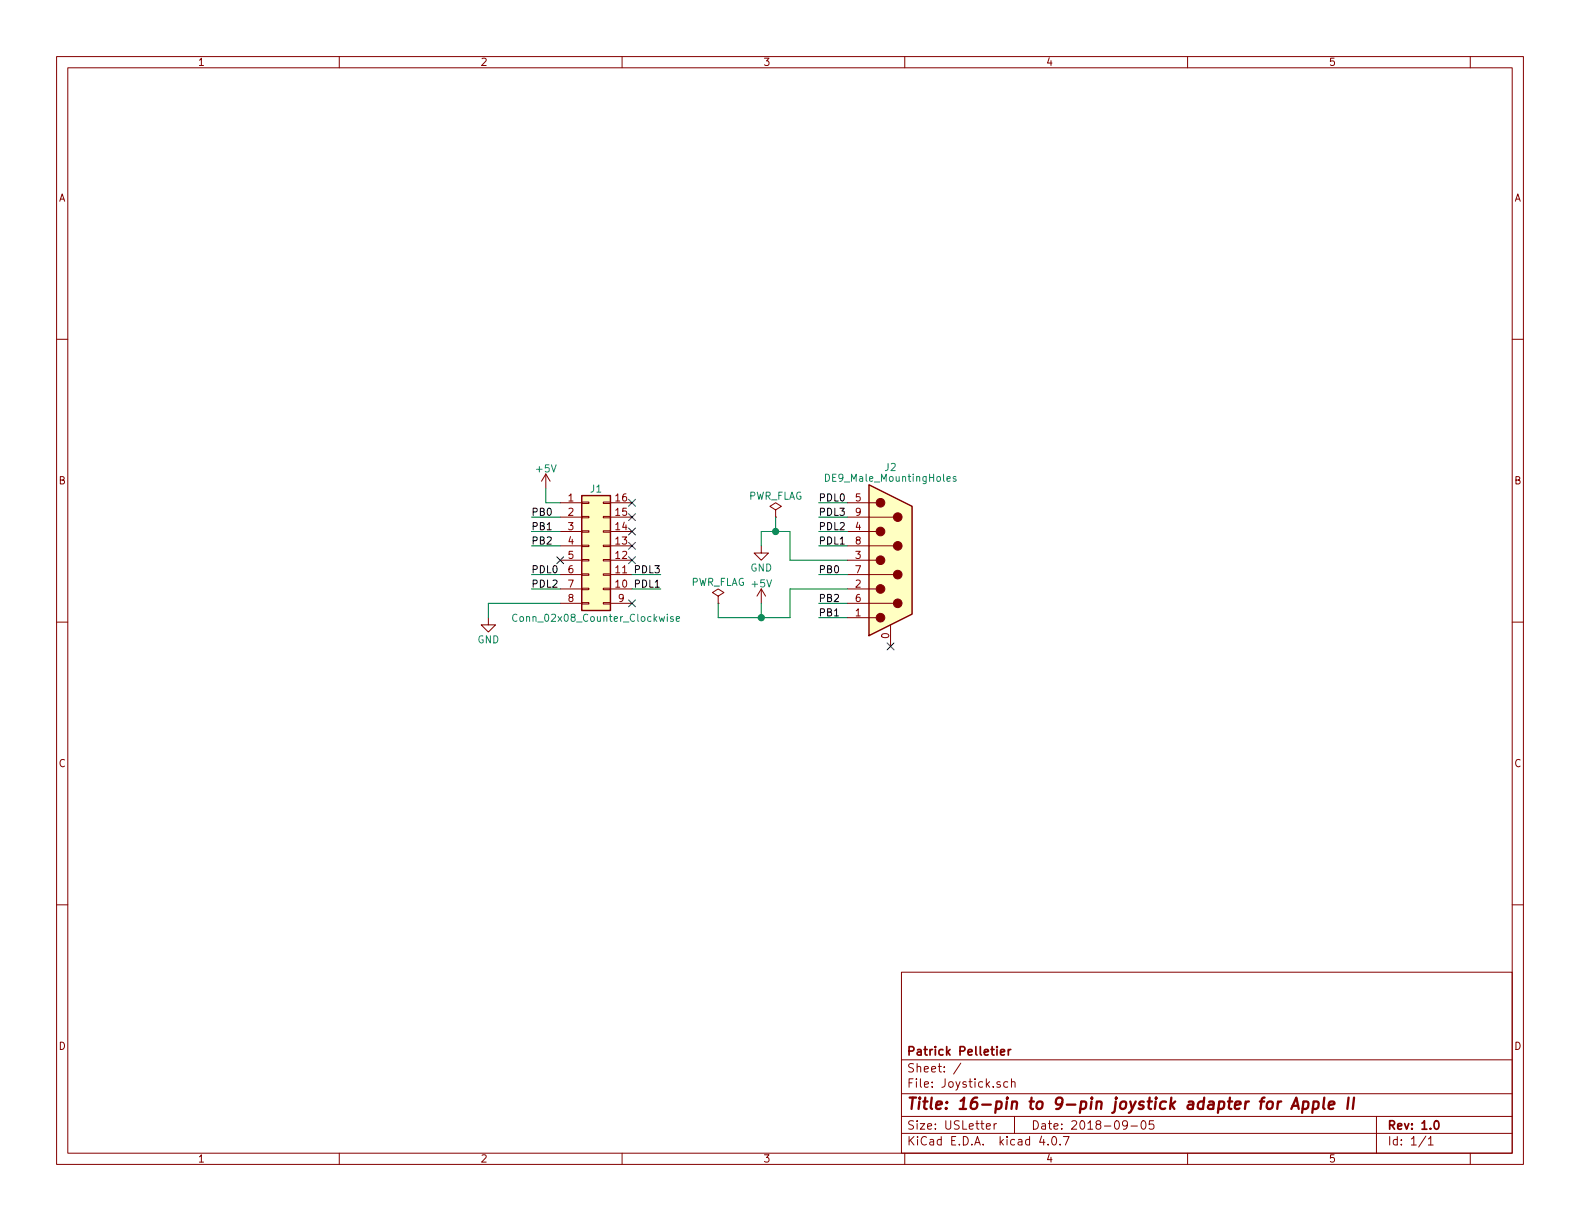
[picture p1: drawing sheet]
EESchema Schematic File Version 2
LIBS:power
LIBS:device
LIBS:transistors
LIBS:conn
LIBS:linear
LIBS:regul
LIBS:74xx
LIBS:cmos4000
LIBS:adc-dac
LIBS:memory
LIBS:xilinx
LIBS:microcontrollers
LIBS:dsp
LIBS:microchip
LIBS:analog_switches
LIBS:motorola
LIBS:texas
LIBS:intel
LIBS:audio
LIBS:interface
LIBS:digital-audio
LIBS:philips
LIBS:display
LIBS:cypress
LIBS:siliconi
LIBS:opto
LIBS:atmel
LIBS:contrib
LIBS:valves
LIBS:lib
LIBS:Joystick-cache
EELAYER 25 0
EELAYER END
$Descr USLetter 11000 8500
encoding utf-8
Sheet 1 1
Title "16-pin to 9-pin joystick adapter for Apple II"
Date "2018-09-05"
Rev "1.0"
Comp "Patrick Pelletier"
Comment1 ""
Comment2 ""
Comment3 ""
Comment4 ""
$EndDescr
$Comp
L DE9_Male_MountingHoles J2
U 1 1
P 6200 3900
F 0 "J2" H 6200 4550 50  0000 C CNN
F 1 "DE9_Male_MountingHoles" H 6200 4475 50  0000 C CNN
F 2 "footprints:DSUB-9_Male_Horizontal_P2.77x2.84mm_EdgePinOffset7.70mm_Housed_MountingHolesOffset9.12mm" H 6200 3900 50  0001 C CNN
F 3 "" H 6200 3900 50  0001 C CNN
F 4 "A-DS 09 A/KG-T2S" H 6200 3900 60  0001 C CNN "MPN"
F 5 "CONN D-SUB PLUG 9POS R/A SOLDER" H 6200 3900 60  0001 C CNN "Description"
F 6 "AE10968-ND" H 6200 3900 60  0001 C CNN "Digi-Key_PN"
	1    6200 3900
	1    0    0    -1  
$EndComp
$Comp
L Conn_02x08_Counter_Clockwise J1
U 1 1
P 4100 3800
F 0 "J1" H 4150 4200 50  0000 C CNN
F 1 "Conn_02x08_Counter_Clockwise" H 4150 3300 50  0000 C CNN
F 2 "Housings_DIP:DIP-16_W7.62mm_Socket" H 4100 3800 50  0001 C CNN
F 3 "" H 4100 3800 50  0001 C CNN
F 4 "A 16-LC-TT" H 4100 3800 60  0001 C CNN "MPN"
F 5 "CONN IC DIP SOCKET 16POS TIN" H 4100 3800 60  0001 C CNN "Description"
F 6 "AE9992-ND" H 4100 3800 60  0001 C CNN "Digi-Key_PN"
	1    4100 3800
	1    0    0    -1  
$EndComp
Text Label 3700 3600 0    50   ~ 0
PB0
Text Label 3700 3700 0    50   ~ 0
PB1
Text Label 3700 3800 0    50   ~ 0
PB2
Text Label 3700 4000 0    50   ~ 0
PDL0
Text Label 3700 4100 0    50   ~ 0
PDL2
Text Label 4600 4100 2    50   ~ 0
PDL1
Text Label 4600 4000 2    50   ~ 0
PDL3
Text Label 5700 4000 0    50   ~ 0
PB0
Text Label 5700 4300 0    50   ~ 0
PB1
Text Label 5700 4200 0    50   ~ 0
PB2
Text Label 5700 3500 0    50   ~ 0
PDL0
Text Label 5700 3800 0    50   ~ 0
PDL1
Text Label 5700 3700 0    50   ~ 0
PDL2
Text Label 5700 3600 0    50   ~ 0
PDL3
Wire Wire Line
	3700 3600 3900 3600
Wire Wire Line
	3700 3700 3900 3700
Wire Wire Line
	3700 3800 3900 3800
Wire Wire Line
	3700 4000 3900 4000
Wire Wire Line
	3700 4100 3900 4100
Wire Wire Line
	4400 4000 4600 4000
Wire Wire Line
	4400 4100 4600 4100
Wire Wire Line
	5700 3500 5900 3500
Wire Wire Line
	5700 3600 5900 3600
Wire Wire Line
	5700 3700 5900 3700
Wire Wire Line
	5700 3800 5900 3800
Wire Wire Line
	5700 4000 5900 4000
Wire Wire Line
	5700 4200 5900 4200
Wire Wire Line
	5700 4300 5900 4300
$Comp
L +5V #PWR01
U 1 1
P 3800 3400
F 0 "#PWR01" H 3800 3250 50  0001 C CNN
F 1 "+5V" H 3800 3540 50  0000 C CNN
F 2 "" H 3800 3400 50  0001 C CNN
F 3 "" H 3800 3400 50  0001 C CNN
	1    3800 3400
	1    0    0    -1  
$EndComp
$Comp
L GND #PWR02
U 1 1
P 3400 4300
F 0 "#PWR02" H 3400 4050 50  0001 C CNN
F 1 "GND" H 3400 4150 50  0000 C CNN
F 2 "" H 3400 4300 50  0001 C CNN
F 3 "" H 3400 4300 50  0001 C CNN
	1    3400 4300
	1    0    0    -1  
$EndComp
$Comp
L GND #PWR03
U 1 1
P 5300 3800
F 0 "#PWR03" H 5300 3550 50  0001 C CNN
F 1 "GND" H 5300 3650 50  0000 C CNN
F 2 "" H 5300 3800 50  0001 C CNN
F 3 "" H 5300 3800 50  0001 C CNN
	1    5300 3800
	1    0    0    -1  
$EndComp
$Comp
L +5V #PWR04
U 1 1
P 5300 4200
F 0 "#PWR04" H 5300 4050 50  0001 C CNN
F 1 "+5V" H 5300 4340 50  0000 C CNN
F 2 "" H 5300 4200 50  0001 C CNN
F 3 "" H 5300 4200 50  0001 C CNN
	1    5300 4200
	1    0    0    -1  
$EndComp
Wire Wire Line
	5300 4200 5300 4300
Wire Wire Line
	5000 4300 5500 4300
Wire Wire Line
	5500 4300 5500 4100
Wire Wire Line
	5500 4100 5900 4100
Wire Wire Line
	5900 3900 5500 3900
Wire Wire Line
	5500 3900 5500 3700
Wire Wire Line
	5500 3700 5300 3700
Wire Wire Line
	5300 3700 5300 3800
Wire Wire Line
	3900 3500 3800 3500
Wire Wire Line
	3800 3500 3800 3400
Wire Wire Line
	3900 4200 3400 4200
Wire Wire Line
	3400 4200 3400 4300
$Comp
L PWR_FLAG #FLG05
U 1 1
P 5400 3600
F 0 "#FLG05" H 5400 3675 50  0001 C CNN
F 1 "PWR_FLAG" H 5400 3750 50  0000 C CNN
F 2 "" H 5400 3600 50  0001 C CNN
F 3 "" H 5400 3600 50  0001 C CNN
	1    5400 3600
	1    0    0    -1  
$EndComp
$Comp
L PWR_FLAG #FLG06
U 1 1
P 5000 4200
F 0 "#FLG06" H 5000 4275 50  0001 C CNN
F 1 "PWR_FLAG" H 5000 4350 50  0000 C CNN
F 2 "" H 5000 4200 50  0001 C CNN
F 3 "" H 5000 4200 50  0001 C CNN
	1    5000 4200
	1    0    0    -1  
$EndComp
Wire Wire Line
	5000 4200 5000 4300
Connection ~ 5300 4300
Wire Wire Line
	5400 3600 5400 3700
Connection ~ 5400 3700
NoConn ~ 6200 4500
NoConn ~ 3900 3900
NoConn ~ 4400 3500
NoConn ~ 4400 3600
NoConn ~ 4400 3700
NoConn ~ 4400 3800
NoConn ~ 4400 3900
NoConn ~ 4400 4200
$EndSCHEMATC
